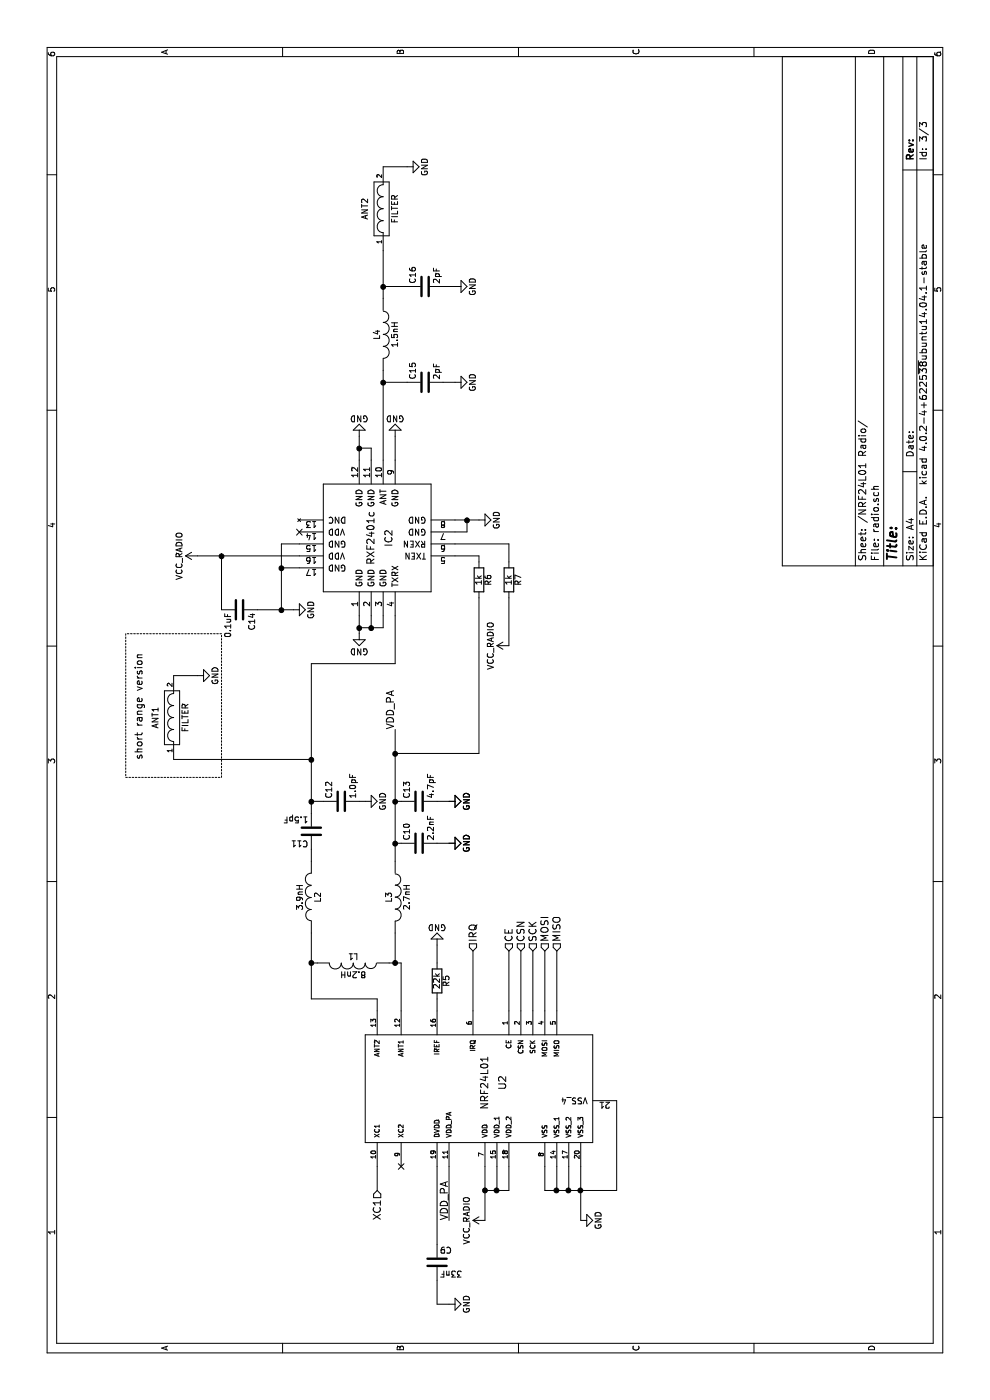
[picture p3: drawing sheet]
EESchema Schematic File Version 2
LIBS:power
LIBS:device
LIBS:transistors
LIBS:conn
LIBS:linear
LIBS:regul
LIBS:74xx
LIBS:cmos4000
LIBS:adc-dac
LIBS:memory
LIBS:xilinx
LIBS:microcontrollers
LIBS:dsp
LIBS:microchip
LIBS:analog_switches
LIBS:motorola
LIBS:texas
LIBS:intel
LIBS:audio
LIBS:interface
LIBS:digital-audio
LIBS:philips
LIBS:display
LIBS:cypress
LIBS:siliconi
LIBS:opto
LIBS:atmel
LIBS:contrib
LIBS:valves
LIBS:nrf24l01
LIBS:NRF_Module
LIBS:NRF_module-cache
EELAYER 25 0
EELAYER END
$Descr A4 11693 8268
encoding utf-8
Sheet 3 3
Title ""
Date ""
Rev ""
Comp ""
Comment1 ""
Comment2 ""
Comment3 ""
Comment4 ""
$EndDescr
$Comp
L INDUCTOR L3
U 1 1
P 4200 3300
F 0 "L3" V 4150 3300 50  0000 C CNN
F 1 "2.7nH" V 4300 3300 50  0000 C CNN
F 2 "Capacitors_SMD:C_0402" H 4200 3300 60  0001 C CNN
F 3 "" H 4200 3300 60  0000 C CNN
	1    4200 3300
	0    1    1    0   
$EndComp
$Comp
L INDUCTOR L1
U 1 1
P 3650 2950
F 0 "L1" V 3600 2950 50  0000 C CNN
F 1 "8.2nH" V 3750 2950 50  0000 C CNN
F 2 "Capacitors_SMD:C_0402" H 3650 2950 60  0001 C CNN
F 3 "" H 3650 2950 60  0000 C CNN
	1    3650 2950
	-1   0    0    1   
$EndComp
Wire Wire Line
	3900 3300 3650 3300
Wire Wire Line
	3650 3250 3650 3350
Wire Wire Line
	3350 2600 3900 2600
Wire Wire Line
	3650 2600 3650 2650
Wire Wire Line
	3350 2600 3350 3150
Wire Wire Line
	3350 3150 3250 3150
Connection ~ 3650 2600
Wire Wire Line
	3650 3350 3250 3350
Connection ~ 3650 3300
Wire Wire Line
	1500 3750 1950 3750
Wire Wire Line
	4500 3300 5600 3300
$Comp
L C C10
U 1 1
P 4650 3500
F 0 "C10" H 4675 3600 50  0000 L CNN
F 1 "2.2nF" H 4675 3400 50  0000 L CNN
F 2 "Capacitors_SMD:C_0402" H 4688 3350 30  0001 C CNN
F 3 "" H 4650 3500 60  0000 C CNN
	1    4650 3500
	1    0    0    -1  
$EndComp
Wire Wire Line
	4650 3350 4650 3300
Connection ~ 4650 3300
$Comp
L C C13
U 1 1
P 5000 3500
F 0 "C13" H 5025 3600 50  0000 L CNN
F 1 "4.7pF" H 5025 3400 50  0000 L CNN
F 2 "Capacitors_SMD:C_0402" H 5038 3350 30  0001 C CNN
F 3 "" H 5000 3500 60  0000 C CNN
	1    5000 3500
	1    0    0    -1  
$EndComp
Wire Wire Line
	5000 3350 5000 3300
Connection ~ 5000 3300
Wire Wire Line
	4600 2600 4500 2600
Wire Wire Line
	5000 2600 5000 2700
$Comp
L GND #PWR039
U 1 1
P 4650 3750
F 0 "#PWR039" H 4650 3500 50  0001 C CNN
F 1 "GND" H 4650 3600 50  0000 C CNN
F 2 "" H 4650 3750 60  0000 C CNN
F 3 "" H 4650 3750 60  0000 C CNN
	1    4650 3750
	1    0    0    -1  
$EndComp
Wire Wire Line
	4650 3750 4650 3650
$Comp
L GND #PWR040
U 1 1
P 5000 3750
F 0 "#PWR040" H 5000 3500 50  0001 C CNN
F 1 "GND" H 5000 3600 50  0000 C CNN
F 2 "" H 5000 3750 60  0000 C CNN
F 3 "" H 5000 3750 60  0000 C CNN
	1    5000 3750
	1    0    0    -1  
$EndComp
Wire Wire Line
	5000 3750 5000 3650
Connection ~ 5000 2600
Wire Wire Line
	4900 2600 6150 2600
Wire Wire Line
	3350 3650 3250 3650
Wire Wire Line
	3800 3650 3650 3650
Wire Wire Line
	1300 3650 1950 3650
Wire Wire Line
	800  3750 800  3650
Wire Wire Line
	800  3650 1000 3650
Wire Wire Line
	1500 4050 1950 4050
Wire Wire Line
	1950 4150 1750 4150
Wire Wire Line
	1750 4050 1750 4250
Connection ~ 1750 4050
Wire Wire Line
	1750 4250 1950 4250
Connection ~ 1750 4150
Wire Wire Line
	1500 4850 1950 4850
Wire Wire Line
	1750 4750 1950 4750
Wire Wire Line
	1750 4550 1750 5150
Connection ~ 1750 4850
Wire Wire Line
	1950 4650 1750 4650
Connection ~ 1750 4750
Wire Wire Line
	1950 4550 1750 4550
Connection ~ 1750 4650
Wire Wire Line
	3750 4650 3250 4650
Wire Wire Line
	3250 4550 3750 4550
Wire Wire Line
	3750 4450 3250 4450
Wire Wire Line
	3250 4350 3750 4350
Wire Wire Line
	3750 4250 3250 4250
Wire Wire Line
	3250 3950 3750 3950
Text Label 5600 3300 0    60   ~ 0
VDD_PA
$Comp
L INDUCTOR L2
U 1 1
P 4200 2600
F 0 "L2" V 4150 2600 50  0000 C CNN
F 1 "3.9nH" V 4300 2600 50  0000 C CNN
F 2 "Capacitors_SMD:C_0402" H 4200 2600 60  0001 C CNN
F 3 "" H 4200 2600 60  0000 C CNN
	1    4200 2600
	0    -1   -1   0   
$EndComp
$Comp
L C C11
U 1 1
P 4750 2600
F 0 "C11" H 4775 2700 50  0000 L CNN
F 1 "1.5pF" H 4775 2500 50  0000 L CNN
F 2 "Capacitors_SMD:C_0402" H 4788 2450 30  0001 C CNN
F 3 "" H 4750 2600 60  0000 C CNN
	1    4750 2600
	0    -1   -1   0   
$EndComp
$Comp
L C C12
U 1 1
P 5000 2850
F 0 "C12" H 5025 2950 50  0000 L CNN
F 1 "1.0pF" H 5025 2750 50  0000 L CNN
F 2 "Capacitors_SMD:C_0402" H 5038 2700 30  0001 C CNN
F 3 "" H 5000 2850 60  0000 C CNN
	1    5000 2850
	1    0    0    -1  
$EndComp
$Comp
L GND #PWR041
U 1 1
P 4650 3750
F 0 "#PWR041" H 4650 3500 50  0001 C CNN
F 1 "GND" H 4650 3600 50  0000 C CNN
F 2 "" H 4650 3750 60  0000 C CNN
F 3 "" H 4650 3750 60  0000 C CNN
	1    4650 3750
	1    0    0    -1  
$EndComp
$Comp
L GND #PWR042
U 1 1
P 5000 3750
F 0 "#PWR042" H 5000 3500 50  0001 C CNN
F 1 "GND" H 5000 3600 50  0000 C CNN
F 2 "" H 5000 3750 60  0000 C CNN
F 3 "" H 5000 3750 60  0000 C CNN
	1    5000 3750
	1    0    0    -1  
$EndComp
$Comp
L GND #PWR043
U 1 1
P 10300 3400
F 0 "#PWR043" H 10300 3150 50  0001 C CNN
F 1 "GND" H 10300 3250 50  0000 C CNN
F 2 "" H 10300 3400 60  0000 C CNN
F 3 "" H 10300 3400 60  0000 C CNN
	1    10300 3400
	1    0    0    -1  
$EndComp
$Comp
L R R5
U 1 1
P 3500 3650
F 0 "R5" V 3580 3650 50  0000 C CNN
F 1 "22k" V 3500 3650 50  0000 C CNN
F 2 "Resistors_SMD:R_0402" V 3430 3650 30  0001 C CNN
F 3 "" H 3500 3650 30  0000 C CNN
	1    3500 3650
	0    1    1    0   
$EndComp
$Comp
L GND #PWR044
U 1 1
P 3800 3650
F 0 "#PWR044" H 3800 3400 50  0001 C CNN
F 1 "GND" H 3800 3500 50  0000 C CNN
F 2 "" H 3800 3650 60  0000 C CNN
F 3 "" H 3800 3650 60  0000 C CNN
	1    3800 3650
	0    -1   -1   0   
$EndComp
$Comp
L C C9
U 1 1
P 1150 3650
F 0 "C9" H 1175 3750 50  0000 L CNN
F 1 "33nF" H 1175 3550 50  0000 L CNN
F 2 "Capacitors_SMD:C_0402" H 1188 3500 30  0001 C CNN
F 3 "" H 1150 3650 60  0000 C CNN
	1    1150 3650
	0    1    1    0   
$EndComp
$Comp
L GND #PWR045
U 1 1
P 800 3750
F 0 "#PWR045" H 800 3500 50  0001 C CNN
F 1 "GND" H 800 3600 50  0000 C CNN
F 2 "" H 800 3750 60  0000 C CNN
F 3 "" H 800 3750 60  0000 C CNN
	1    800  3750
	1    0    0    -1  
$EndComp
$Comp
L GND #PWR046
U 1 1
P 1500 4850
F 0 "#PWR046" H 1500 4600 50  0001 C CNN
F 1 "GND" H 1500 4700 50  0000 C CNN
F 2 "" H 1500 4850 60  0000 C CNN
F 3 "" H 1500 4850 60  0000 C CNN
	1    1500 4850
	1    0    0    -1  
$EndComp
Text Label 1500 3750 0    60   ~ 0
VDD_PA
$Comp
L VCC_RADIO #PWR047
U 1 1
P 1500 4050
F 0 "#PWR047" H 1500 3900 50  0001 C CNN
F 1 "VCC_RADIO" H 1500 4200 50  0000 C CNN
F 2 "" H 1500 4050 60  0000 C CNN
F 3 "" H 1500 4050 60  0000 C CNN
	1    1500 4050
	1    0    0    -1  
$EndComp
$Comp
L NRF24L01 U?
U 1 1
P 2650 4050
AR Path="/562DF45F" Ref="U?"  Part="1" 
AR Path="/562DC1EA/562DF45F" Ref="U2"  Part="1" 
F 0 "U2" H 2650 3900 60  0000 C CNN
F 1 "NRF24L01" H 2650 4050 60  0000 C CNN
F 2 "Housings_DFN_QFN:QFN-20-1EP_4x4mm_Pitch0.5mm" H 2650 4050 60  0001 C CNN
F 3 "" H 2650 4050 60  0000 C CNN
	1    2650 4050
	1    0    0    -1  
$EndComp
Text HLabel 3750 3950 2    60   Input ~ 0
IRQ
Text HLabel 3750 4250 2    60   Input ~ 0
CE
Text HLabel 3750 4350 2    60   Input ~ 0
CSN
Text HLabel 3750 4450 2    60   Input ~ 0
SCK
Text HLabel 3750 4550 2    60   Input ~ 0
MOSI
Text HLabel 3750 4650 2    60   Input ~ 0
MISO
$Comp
L GND #PWR048
U 1 1
P 5000 3050
F 0 "#PWR048" H 5000 2800 50  0001 C CNN
F 1 "GND" H 5000 2900 50  0000 C CNN
F 2 "" H 5000 3050 60  0000 C CNN
F 3 "" H 5000 3050 60  0000 C CNN
	1    5000 3050
	1    0    0    -1  
$EndComp
Wire Wire Line
	5000 3050 5000 3000
Text HLabel 1750 3150 0    60   Input ~ 0
XC1
$Comp
L FILTER ANT2
U 1 1
P 9950 3200
F 0 "ANT2" H 9950 3350 50  0000 C CNN
F 1 "FILTER" H 9950 3100 50  0000 C CNN
F 2 "w_conn_rf:coaxial_u.fl-r-smt-1" H 9950 3200 60  0001 C CNN
F 3 "" H 9950 3200 60  0000 C CNN
	1    9950 3200
	1    0    0    -1  
$EndComp
Wire Wire Line
	10300 3400 10300 3200
Wire Wire Line
	1750 3150 1950 3150
$Comp
L RXF2401c IC2
U 1 1
P 7200 3150
F 0 "IC2" H 7200 3050 60  0000 C CNN
F 1 "RXF2401c" H 7200 3200 60  0000 C CNN
F 2 "Housings_DFN_QFN:QFN-16-1EP_3x3mm_Pitch0.5mm" H 6550 3150 60  0001 C CNN
F 3 "" H 6550 3150 60  0000 C CNN
	1    7200 3150
	1    0    0    -1  
$EndComp
$Comp
L R R6
U 1 1
P 6850 4000
F 0 "R6" V 6930 4000 50  0000 C CNN
F 1 "1k" V 6850 4000 50  0000 C CNN
F 2 "Resistors_SMD:R_0402" V 6780 4000 30  0001 C CNN
F 3 "" H 6850 4000 30  0000 C CNN
	1    6850 4000
	0    1    1    0   
$EndComp
$Comp
L R R7
U 1 1
P 6850 4250
F 0 "R7" V 6930 4250 50  0000 C CNN
F 1 "1k" V 6850 4250 50  0000 C CNN
F 2 "Resistors_SMD:R_0402" V 6780 4250 30  0001 C CNN
F 3 "" H 6850 4250 30  0000 C CNN
	1    6850 4250
	0    1    1    0   
$EndComp
Wire Wire Line
	7050 3800 7050 4000
Wire Wire Line
	7050 4000 7000 4000
Wire Wire Line
	7150 3800 7150 4250
Wire Wire Line
	7150 4250 7000 4250
$Comp
L GND #PWR049
U 1 1
P 7350 4000
F 0 "#PWR049" H 7350 3750 50  0001 C CNN
F 1 "GND" H 7350 3850 50  0000 C CNN
F 2 "" H 7350 4000 60  0000 C CNN
F 3 "" H 7350 4000 60  0000 C CNN
	1    7350 4000
	1    0    0    -1  
$EndComp
Wire Wire Line
	7350 3800 7350 4000
Wire Wire Line
	7250 3800 7250 3900
Wire Wire Line
	7250 3900 7350 3900
Connection ~ 7350 3900
$Comp
L GND #PWR050
U 1 1
P 6400 3000
F 0 "#PWR050" H 6400 2750 50  0001 C CNN
F 1 "GND" H 6400 2850 50  0000 C CNN
F 2 "" H 6400 3000 60  0000 C CNN
F 3 "" H 6400 3000 60  0000 C CNN
	1    6400 3000
	0    1    1    0   
$EndComp
Wire Wire Line
	6400 3000 6550 3000
Wire Wire Line
	6550 3100 6450 3100
Wire Wire Line
	6450 3000 6450 3200
Connection ~ 6450 3000
Wire Wire Line
	6450 3200 6550 3200
Connection ~ 6450 3100
$Comp
L GND #PWR051
U 1 1
P 6600 2450
F 0 "#PWR051" H 6600 2200 50  0001 C CNN
F 1 "GND" H 6600 2300 50  0000 C CNN
F 2 "" H 6600 2450 60  0000 C CNN
F 3 "" H 6600 2450 60  0000 C CNN
	1    6600 2450
	1    0    0    -1  
$EndComp
Wire Wire Line
	6950 2500 6950 2350
Wire Wire Line
	6600 2350 7150 2350
Wire Wire Line
	6600 2150 6600 2450
Wire Wire Line
	7150 2350 7150 2500
Connection ~ 6950 2350
$Comp
L GND #PWR052
U 1 1
P 8050 3300
F 0 "#PWR052" H 8050 3050 50  0001 C CNN
F 1 "GND" H 8050 3150 50  0000 C CNN
F 2 "" H 8050 3300 60  0000 C CNN
F 3 "" H 8050 3300 60  0000 C CNN
	1    8050 3300
	0    -1   -1   0   
$EndComp
Wire Wire Line
	8050 3300 7850 3300
$Comp
L GND #PWR053
U 1 1
P 8050 3000
F 0 "#PWR053" H 8050 2750 50  0001 C CNN
F 1 "GND" H 8050 2850 50  0000 C CNN
F 2 "" H 8050 3000 60  0000 C CNN
F 3 "" H 8050 3000 60  0000 C CNN
	1    8050 3000
	0    -1   -1   0   
$EndComp
Wire Wire Line
	7850 3000 8050 3000
Wire Wire Line
	7950 3100 7950 3000
Connection ~ 7950 3000
Wire Wire Line
	7850 3100 7950 3100
Wire Wire Line
	7850 3200 8600 3200
Wire Wire Line
	5400 3300 5400 4000
Wire Wire Line
	5400 4000 6700 4000
Connection ~ 5400 3300
$Comp
L VCC_RADIO #PWR054
U 1 1
P 6300 4250
F 0 "#PWR054" H 6300 4100 50  0001 C CNN
F 1 "VCC_RADIO" H 6300 4400 50  0000 C CNN
F 2 "" H 6300 4250 60  0000 C CNN
F 3 "" H 6300 4250 60  0000 C CNN
	1    6300 4250
	1    0    0    -1  
$EndComp
Wire Wire Line
	6300 4250 6700 4250
$Comp
L VCC_RADIO #PWR055
U 1 1
P 7050 1650
F 0 "#PWR055" H 7050 1500 50  0001 C CNN
F 1 "VCC_RADIO" H 7050 1800 50  0000 C CNN
F 2 "" H 7050 1650 60  0000 C CNN
F 3 "" H 7050 1650 60  0000 C CNN
	1    7050 1650
	1    0    0    -1  
$EndComp
Wire Wire Line
	7050 1650 7050 2500
NoConn ~ 7250 2500
$Comp
L GND #PWR056
U 1 1
P 6050 1650
F 0 "#PWR056" H 6050 1400 50  0001 C CNN
F 1 "GND" H 6050 1500 50  0000 C CNN
F 2 "" H 6050 1650 60  0000 C CNN
F 3 "" H 6050 1650 60  0000 C CNN
	1    6050 1650
	1    0    0    -1  
$EndComp
$Comp
L FILTER ANT1
U 1 1
P 5700 1450
F 0 "ANT1" H 5700 1600 50  0000 C CNN
F 1 "FILTER" H 5700 1350 50  0000 C CNN
F 2 "w_conn_rf:coaxial_u.fl-r-smt-1" H 5700 1450 60  0001 C CNN
F 3 "" H 5700 1450 60  0000 C CNN
	1    5700 1450
	1    0    0    -1  
$EndComp
Wire Wire Line
	6050 1650 6050 1450
Wire Wire Line
	5350 2600 5350 1450
Text Notes 5350 1200 0    60   ~ 0
short range version
Wire Notes Line
	5200 1050 5200 1850
Wire Notes Line
	5200 1850 6400 1850
Wire Notes Line
	6400 1850 6400 1050
Wire Notes Line
	6400 1050 5200 1050
$Comp
L INDUCTOR L4
U 1 1
P 8900 3200
F 0 "L4" V 8850 3200 50  0000 C CNN
F 1 "1.5nH" V 9000 3200 50  0000 C CNN
F 2 "Capacitors_SMD:C_0402" H 8900 3200 60  0001 C CNN
F 3 "" H 8900 3200 60  0000 C CNN
	1    8900 3200
	0    1    1    0   
$EndComp
Wire Wire Line
	9200 3200 9600 3200
$Comp
L C C15
U 1 1
P 8500 3550
F 0 "C15" H 8525 3650 50  0000 L CNN
F 1 "2pF" H 8525 3450 50  0000 L CNN
F 2 "Capacitors_SMD:C_0402" H 8538 3400 30  0001 C CNN
F 3 "" H 8500 3550 60  0000 C CNN
	1    8500 3550
	1    0    0    -1  
$EndComp
$Comp
L C C16
U 1 1
P 9300 3550
F 0 "C16" H 9325 3650 50  0000 L CNN
F 1 "2pF" H 9325 3450 50  0000 L CNN
F 2 "Capacitors_SMD:C_0402" H 9338 3400 30  0001 C CNN
F 3 "" H 9300 3550 60  0000 C CNN
	1    9300 3550
	1    0    0    -1  
$EndComp
Wire Wire Line
	8500 3200 8500 3400
Connection ~ 8500 3200
Wire Wire Line
	9300 3400 9300 3200
Connection ~ 9300 3200
$Comp
L GND #PWR057
U 1 1
P 8500 3800
F 0 "#PWR057" H 8500 3550 50  0001 C CNN
F 1 "GND" H 8500 3650 50  0000 C CNN
F 2 "" H 8500 3800 60  0000 C CNN
F 3 "" H 8500 3800 60  0000 C CNN
	1    8500 3800
	1    0    0    -1  
$EndComp
Wire Wire Line
	8500 3800 8500 3700
$Comp
L GND #PWR058
U 1 1
P 9300 3800
F 0 "#PWR058" H 9300 3550 50  0001 C CNN
F 1 "GND" H 9300 3650 50  0000 C CNN
F 2 "" H 9300 3800 60  0000 C CNN
F 3 "" H 9300 3800 60  0000 C CNN
	1    9300 3800
	1    0    0    -1  
$EndComp
Wire Wire Line
	9300 3800 9300 3700
Wire Wire Line
	6150 2600 6150 3300
Wire Wire Line
	6150 3300 6550 3300
Connection ~ 5350 2600
NoConn ~ 1950 3350
Wire Wire Line
	1750 5150 2500 5150
$Comp
L C C14
U 1 1
P 6600 2000
F 0 "C14" H 6625 2100 50  0000 L CNN
F 1 "0.1uF" H 6625 1900 50  0000 L CNN
F 2 "Capacitors_SMD:C_0402" H 6638 1850 30  0001 C CNN
F 3 "" H 6600 2000 60  0000 C CNN
	1    6600 2000
	-1   0    0    1   
$EndComp
Wire Wire Line
	6600 1850 7050 1850
Connection ~ 7050 1850
Connection ~ 6600 2350
$EndSCHEMATC
